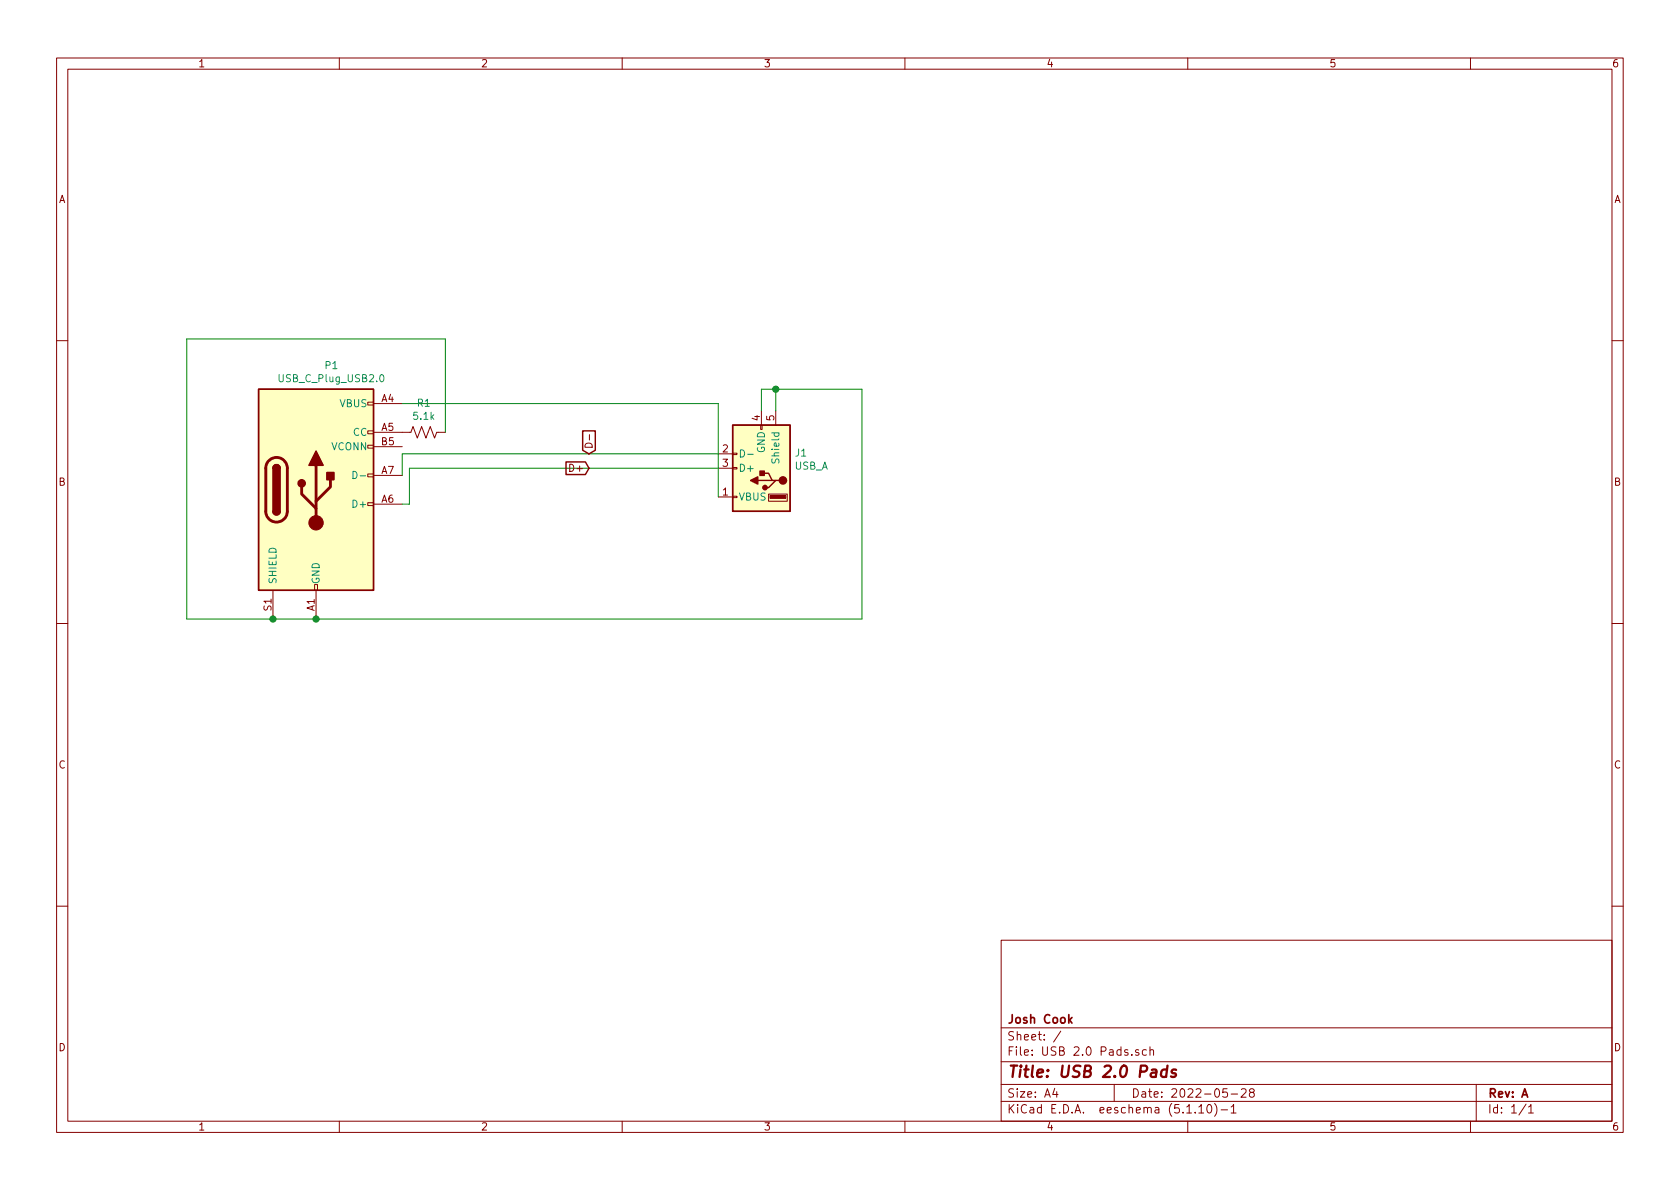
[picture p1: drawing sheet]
EESchema Schematic File Version 4
EELAYER 30 0
EELAYER END
$Descr A4 11693 8268
encoding utf-8
Sheet 1 1
Title "USB 2.0 Pads"
Date "2022-05-28"
Rev "A"
Comp "Josh Cook"
Comment1 ""
Comment2 ""
Comment3 ""
Comment4 ""
$EndDescr
$Comp
L Connector:USB_C_Plug_USB2.0 P1
U 1 1
P 2200 3400
F 0 "P1" H 2307 4267 50  0000 C CNN
F 1 "USB_C_Plug_USB2.0" H 2307 4176 50  0000 C CNN
F 2 "Expansion_Card:USB_C_Plug_Molex_105444" H 2350 3400 50  0001 C CNN
F 3 "https://www.usb.org/sites/default/files/documents/usb_type-c.zip" H 2350 3400 50  0001 C CNN
	1    2200 3400
	1    0    0    -1  
$EndComp
$Comp
L Connector:USB_A J1
U 1 1
P 5300 3250
F 0 "J1" H 5070 3147 50  0000 R CNN
F 1 "USB_A" H 5070 3238 50  0000 R CNN
F 2 "Expansion_Card:USB-PADS" H 5450 3200 50  0001 C CNN
F 3 " ~" H 5450 3200 50  0001 C CNN
	1    5300 3250
	-1   0    0    1   
$EndComp
Wire Wire Line
	5000 3150 2800 3150
Wire Wire Line
	2800 3150 2800 3300
Wire Wire Line
	5000 3250 2850 3250
Wire Wire Line
	2850 3250 2850 3500
Wire Wire Line
	2850 3500 2800 3500
$Comp
L Device:R_US R1
U 1 1
P 2950 3000
F 0 "R1" V 2745 3000 50  0000 C CNN
F 1 "5.1k" V 2836 3000 50  0000 C CNN
F 2 "Resistor_SMD:R_0805_2012Metric" V 2990 2990 50  0001 C CNN
F 3 "~" H 2950 3000 50  0001 C CNN
	1    2950 3000
	0    1    1    0   
$EndComp
Wire Wire Line
	2800 2800 5000 2800
Wire Wire Line
	5000 2800 5000 3450
Wire Wire Line
	5300 2850 5300 2700
Wire Wire Line
	5300 2700 5400 2700
Wire Wire Line
	5400 2700 5400 2850
Wire Wire Line
	5400 2700 6000 2700
Wire Wire Line
	6000 2700 6000 4300
Wire Wire Line
	6000 4300 2200 4300
Connection ~ 5400 2700
Connection ~ 2200 4300
Wire Wire Line
	2200 4300 1900 4300
Wire Wire Line
	1900 4300 1300 4300
Wire Wire Line
	1300 4300 1300 2350
Wire Wire Line
	1300 2350 3100 2350
Wire Wire Line
	3100 2350 3100 3000
Connection ~ 1900 4300
Text GLabel 4100 3150 1    50   Input ~ 0
D-
Text GLabel 4100 3250 0    50   Input ~ 0
D+
$EndSCHEMATC
